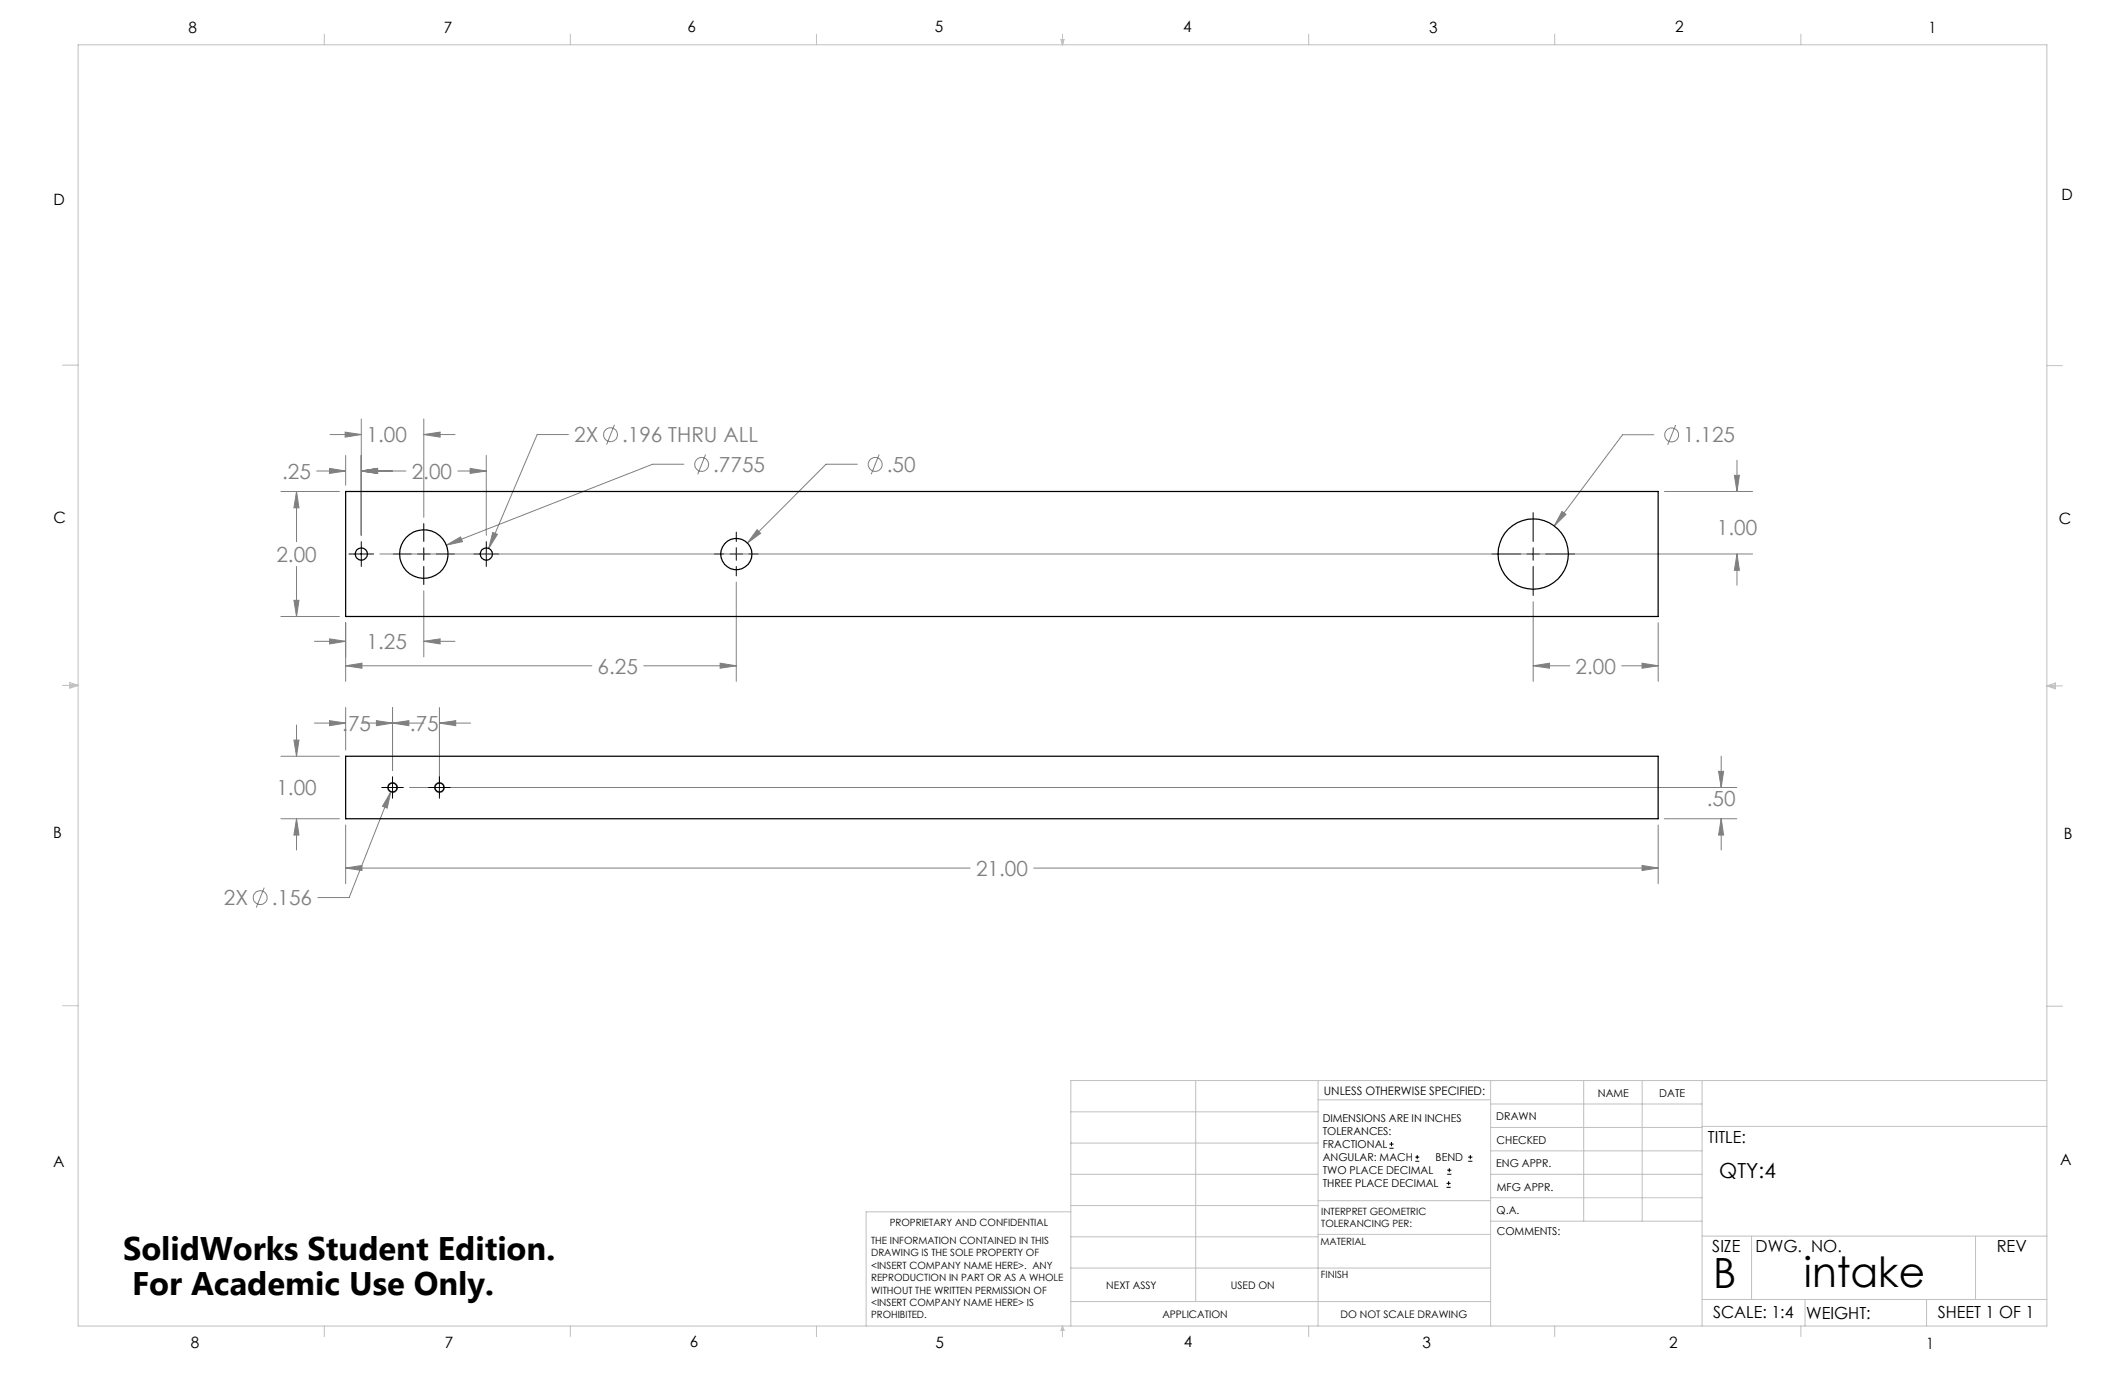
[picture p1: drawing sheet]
<svg xmlns="http://www.w3.org/2000/svg" width="432mm" height="279mm" viewBox="0 0 432 279" stroke-linecap="round" stroke-linejoin="round" font-family="sans-serif">
<g fill="none" stroke="#808080" stroke-width=".2">
<path d="M57.1 99.9h11.9M60.3 99.9v10.2M60.3 99.9l.4 3.3h-1zM64.3 95.7h5.9M67 95.2l3.2 .5-3.2 .5zM67.1 88.3h6.3M70.1 87.8l3.3 .5-3.3 .5zM70.2 92.5v6.1M73.4 85.1v23.7M73.4 95.7h9.1M73.4 95.7l3.3-.5v1zM86.1 85.1v20"/>
<path d="M86.1 88.3h6.4M86.1 88.3l3.3-.5v1zM93 95.7h5.8M95.5 95.2l3.3 .5-3.3 .5zM98.8 92.5v16.3M115.5 88.3h-6.4l-9.8 23.1M124.8 86.3l-1.5 4M139 94.3h-6.4l-41.9 16.5M143.4 92.4l-1.6 4M174.2 94.3h-6.3l-16 16M178.6 92.4l-1.6 4M336.1 88.3h-6.4l-13.9 18.6"/>
<path d="M338.2 99.9h17.9M340.5 86.4l-1.6 4M352.4 96.6h1l-.4 3.3zM353 93.5v6.4M60.3 115.1v10.2M77.2 112.6h278.9M90.7 110.8l2.9-1.7 .4 1zM100.1 108.2l1 .4-1.8 2.8zM149.6 118.3v20.2M153.8 107.6l.8 .8-2.7 1.9zM317.4 103.9l.8 .6-2.4 2.4zM353 112.6v6.3"/>
<path d="M353 112.6l.4 3.3h-1zM57.1 125.3h11.9M59.7 122h1l-.4 3.3zM63.9 130.3h6.3M67 129.8l3.2 .5-3.2 .5zM70.2 126.5v12M70.2 135.3h50.1M70.2 135.3l3.4-.5v1zM86.1 120.1v13.4M86.1 130.3h6.4M86.1 130.3l3.3-.5v1zM130.8 135.3h18.8"/>
<path d="M146.3 134.8l3.3 .5-3.3 .5zM311.5 135.3h7.5M311.5 122.3v16.2M311.5 135.3l3.4-.5v1zM329.5 135.3h7.4M333.7 134.8l3.2 .5-3.2 .5zM336.9 126.5v12M57.1 153.7h11.9M59.7 150.4h1l-.4 3.3zM60.3 147.3v6.4M63.9 146.9h6.3M67 146.4l3.2 .5-3.2 .6z"/>
<path d="M70.2 143.8v8.6M73.4 146.9h12.7M76.5 146.4l3.3 .5-3.3 .6zM79.8 143.8v12.8M79.8 146.9l3.3-.5v1.1zM89.3 143.8v15M89.3 146.9h6.3M89.3 146.9l3.3-.5v1.1zM349.2 156.7h1l-.5 3.3zM349.7 153.7v6.3M57.1 166.4h11.9M60.3 166.4v6.3"/>
<path d="M60.3 166.4l.4 3.3h-1zM70.2 167.6v12M70.2 176.4h126.9M70.2 176.4l3.4-.5v1zM79.4 160.9l-8.5 21.5h-6.3M79.4 160.9l-.7 3.3-1-.4zM83.2 160h269.7M210 176.4h126.9M333.7 175.9l3.2 .5-3.2 .5zM336.9 167.6v12M338.2 166.4h14.7M349.7 166.4l.5 3.3h-1z"/>
<path d="M349.7 166.4v6.3M53.7 180.4l-1.6 4"/>
<circle cx="124.1" cy="88.3" r="1.41"/>
<circle cx="142.6" cy="94.4" r="1.41"/>
<circle cx="177.8" cy="94.4" r="1.41"/>
<circle cx="339.7" cy="88.4" r="1.41"/>
<circle cx="52.9" cy="182.4" r="1.41"/>
</g>
<g fill="none" stroke="#000" stroke-width=".2">
<path d="M70.9 112.6h5M73.4 110.1v5M79.9 112.6h3.7M84.8 112.6h2.6M86.1 106.4v3.6M86.1 111.3v2.5M86.1 115.1v3.7M88.7 112.6h3.6M96.3 112.6h5M98.8 110.1v5M145.2 112.6h1.9M148.3 112.6h2.6"/>
<path d="M149.6 108.1v1.9M149.6 111.3v2.5M149.6 115.1v1.9M152.2 112.6h1.9M303.1 112.6h5.9M310.3 112.6h2.5M311.5 104.2v5.8M311.5 111.3v2.5M311.5 115.1v5.9M314.1 112.6h5.9M79.8 157.8v4.4M89.3 157.8v4.4"/>
<path d="M77.6 160h4.4M87.1 160h4.4M282.3 233.3h.9M282.3 232.5h.9M282.8 232.1v.8M287.6 236h.8M287.6 235.1h.8M288 234.7v.8M294.1 238.6h.8M294.1 237.8h.8M294.5 237.4v.8M298.3 236h.9"/>
<path d="M298.3 235.1h.9M298.8 234.7v.8M293.9 241.3h.9M293.9 240.5h.9M294.4 240v.8"/>
</g>
<g fill="none" stroke="#808080" stroke-width=".25">
<circle cx="79.8" cy="160" r=".98"/>
<circle cx="89.3" cy="160" r=".98"/>
</g>
<g fill="none" stroke="#c0c0c0" stroke-width=".2">
<path d="M15.9 9.1h400v260.4h-400zM65.9 6.9v2.2M115.9 6.9v2.2M165.9 6.9v2.2M215.6 8h.6l-.3 1.1zM215.7 8l.2 1.1M215.9 6.9v2.2M216 8l-.1 1.1M265.9 6.9v2.2M315.9 6.9v2.2M365.9 6.9v2.2M12.7 74.2h3.2"/>
<path d="M415.9 74.3h3.2M12.7 139.3h3.2M14.2 139.1l1.7 .2M14.2 138.7l1.7 .6-1.7 .5zM15.9 139.3l-1.7 .3M415.9 139.4h3.2M415.9 139.4l1.8-.6v1.2zM415.9 139.4l1.8 .3M417.7 139.2l-1.8 .2M12.7 204.4h3.2M243 219.6v44.9M267.8 219.6v49.9"/>
<path d="M302.9 219.6v49.9M321.8 219.6v28.5M333.7 219.6v28.5M345.9 219.6v49.9M415.9 204.5h3.2M415.9 219.6h-198.3v49.9M217.6 238.6h50.2M217.6 232.3h50.2M217.6 225.9h50.2M267.8 223.5h35.1M302.9 233.9h43M302.9 229.1h43"/>
<path d="M302.9 224.3h43M302.9 238.6h43M345.9 228.9h70M217.6 257.7h85.3M217.6 251.3h50.2M217.6 245h50.2M217.6 246.2h-41.6v23.3M267.8 250.8h35.1M267.8 244h35.1M302.9 248.1h43M302.9 243.4h43M345.9 251.2h70"/>
<path d="M355.9 251.2v12.9M401.4 251.2v12.9M65.9 269.5v2.1M115.9 269.5v2.1M165.9 269.5v2.1M215.9 269.5v2.1M215.9 269.5l.3 .8h-.6zM217.6 264.5h85.3M265.9 269.5v2.1M315.9 269.5v2.1M345.9 264.1h70M365.9 269.5v2.1"/>
<path d="M366.8 264.1v5.4M391.5 264.1v5.4"/>
</g>
<path d="M60.3 166.4l.4 3.3h-1zM59.7 150.4h1l-.4 3.3zM70.2 176.4l3.4-.5v1zM333.7 175.9l3.2 .5-3.2 .5zM76.5 146.4l3.3 .5-3.3 .6zM89.3 146.9l3.3-.5v1.1zM79.8 146.9l3.3-.5v1.1zM67 146.4l3.2 .5-3.2 .6zM79.4 160.9l-1.7 2.9 1 .4zM349.2 156.7h1l-.5 3.3zM349.7 166.4l.5 3.3h-1zM59.7 122h1l-.4 3.3zM60.3 99.9l.4 3.3h-1zM86.1 130.3l3.3-.5v1zM67 129.8l3.2 .5-3.2 .5zM73.4 95.7l3.3-.5v1zM95.5 95.2l3.3 .5-3.3 .5zM73.4 95.7l3.3-.5v1zM67 95.2l3.2 .5-3.2 .5zM146.3 134.8l3.3 .5-3.3 .5zM70.2 135.3l3.4-.5v1zM86.1 88.3l3.3-.5v1zM70.1 87.8l3.3 .5-3.3 .5zM90.7 110.8l3.3-.7-.4-1zM153.8 107.6l-1.9 2.7 2.7-1.9zM100.1 108.2l-.8 3.2 1.8-2.8zM311.5 135.3l3.4-.5v1zM333.7 134.8l3.2 .5-3.2 .5zM317.4 103.9l-1.6 3 2.4-2.4zM353 112.6l.4 3.3h-1zM352.4 96.6h1l-.4 3.3z" fill="#808080"/>
<g fill="none" stroke="#000" stroke-width=".25">
<path d="M70.2 99.9h266.7v25.4h-266.7zM70.2 153.7h266.7v12.7h-266.7z"/>
<circle cx="73.4" cy="112.6" r="1.25"/>
<circle cx="86.1" cy="112.6" r="4.9"/>
<circle cx="98.8" cy="112.6" r="1.25"/>
<circle cx="149.6" cy="112.6" r="3.2"/>
<circle cx="311.5" cy="112.6" r="7.1"/>
<circle cx="79.8" cy="160" r=".91"/>
<circle cx="89.3" cy="160" r=".91"/>
</g>
<g font-size="8.5">
<text x="348.1" y="261.8">B</text>
<text x="366.6" y="261.6">intake</text>
</g>
<g font-size="6.6">
<text x="25" y="255.9">SolidWorks Student Edition.</text>
<text x="26.8" y="263.2">For Academic Use Only.</text>
</g>
<g font-size="4.2" fill="#808080">
<text x="74.5" y="89.9">1.00</text>
<text x="116.7" y="89.9">2X</text>
<text x="126.4" y="89.9">.196 THRU ALL</text>
<text x="342" y="89.9">1.125</text>
<text x="144.9" y="95.9">.7755</text>
<text x="180.2" y="95.9">.50</text>
<text x="57.3" y="97.3">.25</text>
<text x="83.7" y="97.3">2.00</text>
<text x="348.9" y="108.7">1.00</text>
<text x="56.2" y="114.2">2.00</text>
<text x="74.5" y="131.9">1.25</text>
<text x="121.4" y="136.9">6.25</text>
<text x="320.2" y="136.9">2.00</text>
<text x="69.5" y="148.5">.75</text>
<text x="83.3" y="148.5">.75</text>
<text x="56.2" y="161.6">1.00</text>
<text x="346.8" y="163.8">.50</text>
<text x="198.3" y="178">21.00</text>
<text x="45.5" y="183.9">2X</text>
<text x="55.2" y="183.9">.156</text>
</g>
<text font-size="4.2" x="349.3" y="239.4">QTY:4</text>
<g font-size="3.4">
<text x="347.1" y="232.3">TITLE:</text>
<text x="347.9" y="254.3">SIZE</text>
<text x="356.7" y="254.4">DWG. NO.</text>
<text x="405.7" y="254.5">REV</text>
<text x="348.1" y="267.9">SCALE: 1:4</text>
<text x="367" y="268">WEIGHT:</text>
<text x="393.8" y="267.9">SHEET 1 OF 1</text>
</g>
<g font-size="3.2">
<text x="38.3" y="6.7">8</text>
<text x="90.2" y="6.7">7</text>
<text x="139.7" y="6.5">6</text>
<text x="190" y="6.5">5</text>
<text x="240.4" y="6.5">4</text>
<text x="290.4" y="6.7">3</text>
<text x="340.4" y="6.5">2</text>
<text x="391.9" y="6.7">1</text>
<text x="10.9" y="41.6">D</text>
<text x="418.9" y="40.7">D</text>
<text x="10.9" y="106.3">C</text>
<text x="418.4" y="106.4">C</text>
<text x="10.8" y="170.2">B</text>
<text x="419.4" y="170.6">B</text>
<text x="10.8" y="237.2">A</text>
<text x="418.6" y="236.8">A</text>
<text x="38.8" y="273.8">8</text>
<text x="90.4" y="273.8">7</text>
<text x="140.2" y="273.8">6</text>
<text x="190.1" y="273.9">5</text>
<text x="240.5" y="273.8">4</text>
<text x="289" y="273.9">3</text>
<text x="339.1" y="273.8">2</text>
<text x="391.4" y="274.1">1</text>
</g>
<text font-size="2.4" x="269" y="222.4">UNLESS OTHERWISE SPECIFIED:</text>
<g font-size="2.2">
<text x="268.8" y="228">DIMENSIONS ARE IN INCHES</text>
<text x="304.1" y="227.7">DRAWN</text>
<text x="324.7" y="222.9">NAME</text>
<text x="337.2" y="222.9">DATE</text>
<text x="268.8" y="230.6">TOLERANCES:</text>
<text x="268.8" y="233.3">FRACTIONAL</text>
<text x="304.1" y="232.6">CHECKED</text>
<text x="268.8" y="236">ANGULAR: MACH</text>
<text x="268.8" y="238.6">TWO PLACE DECIMAL</text>
<text x="291.7" y="236">BEND</text>
<text x="304" y="237.2">ENG APPR.</text>
<text x="268.8" y="241.3">THREE PLACE DECIMAL</text>
<text x="304.2" y="241.9">MFG APPR.</text>
<text x="304.1" y="246.7">Q.A.</text>
<text x="304.1" y="250.9">COMMENTS:</text>
</g>
<g font-size="2.1">
<text x="224.8" y="262">NEXT ASSY</text>
<text x="250.1" y="261.9">USED ON</text>
<text x="236.2" y="267.8">APPLICATION</text>
<text x="272.4" y="267.8">DO NOT SCALE DRAWING</text>
</g>
<g font-size="2">
<text x="180.8" y="249.2">PROPRIETARY AND CONFIDENTIAL</text>
<text x="268.5" y="246.8">INTERPRET GEOMETRIC</text>
<text x="268.5" y="249.4">TOLERANCING PER:</text>
<text x="177" y="252.8">THE INFORMATION CONTAINED IN THIS</text>
<text x="177" y="255.3">DRAWING IS THE SOLE PROPERTY OF</text>
<text x="177" y="257.8">&lt;INSERT COMPANY NAME HERE&gt;. ANY</text>
<text x="268.3" y="252.9">MATERIAL</text>
<text x="177" y="260.3">REPRODUCTION IN PART OR AS A WHOLE</text>
<text x="177" y="262.9">WITHOUT THE WRITTEN PERMISSION OF</text>
<text x="268.4" y="259.7">FINISH</text>
<text x="177" y="265.4">&lt;INSERT COMPANY NAME HERE&gt; IS</text>
<text x="177" y="267.9">PROHIBITED.</text>
</g>
</svg>
